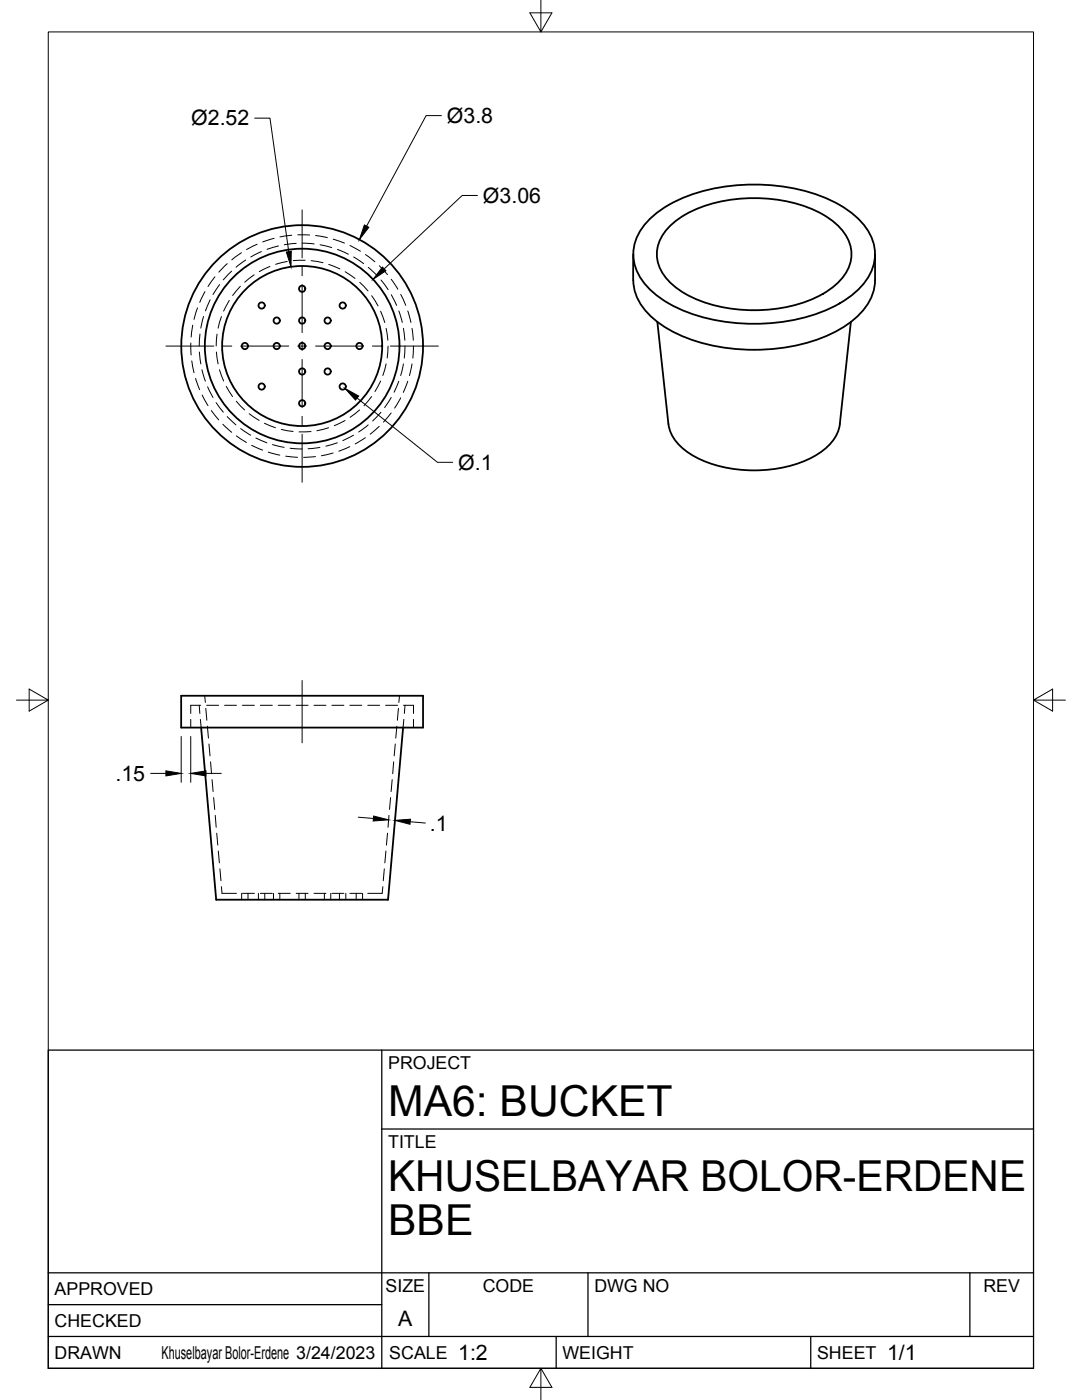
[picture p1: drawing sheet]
<svg xmlns="http://www.w3.org/2000/svg" width="216mm" height="279mm" viewBox="0 0 216 279" stroke-linecap="round" stroke-linejoin="round" font-family="sans-serif">
<!-- layer: Hidden -->
<g fill="none" stroke="#000" stroke-width=".2">
<path d="M40.9 58.2l-1 2.1M41.9 59.8l-.9 2.2M42.9 55.2l-1.4 2M43.8 56.8l-1.3 2M45.3 52.6l-1.6 1.7M45.7 60l-1.1 2.1M46.2 54.1l-1.6 1.8M48 57.2l-1.6 1.8M48.2 50.4l-2 1.5M49 51.9l-1.9 1.4M50.7 54.8l-1.9 1.5M51.3 48.7l-2.1 1.1"/>
<path d="M52.2 50.2l-2.2 1.1M53.9 53.2l-2.2 1M54.7 47.6l-2.3 .7M55.6 49.1l-2.3 .7M57.3 52.2l-2.3 .5M58.2 46.9l-2.3 .4M59.1 48.6l-2.4 .3M59.4 46.9h2.4M60.3 48.5l2.4 .2M60.9 51.9l-2.4 .1M62.1 52l2.4 .4M63 47l2.3 .4"/>
<path d="M63.9 48.9l2.3 .5M65.6 52.8l2.2 .9M66.5 47.7l2.2 .8M67.3 49.8l2.2 .9M68.9 54.2l1.9 1.4M69.8 49l2.1 1.1M70.6 51.3l2 1.3M71.8 56.3l1.6 1.8M72.9 50.8l1.9 1.4M73.5 53.4l1.7 1.6M74.2 59l1.2 2M75.7 53l1.6 1.8"/>
<path d="M76 55.9l1.4 1.9M78.1 55.7l1.3 2M78.1 58.8l1 2.2M80 58.8l1 2.1M38.1 68.5v2.3M38.3 72l.4 2.4M38.5 64.9l-.4 2.4M39 75.5l.8 2.3M39.4 61.4l-.7 2.3M39.8 70.3l.3 2.3M39.9 66.7l-.1 2.3M40.3 73.8l.7 2.3"/>
<path d="M40.3 78.8l1.2 2.1M40.6 63.2l-.5 2.3M41.4 77.2l1.1 2.1M43.2 70.3l.3 2.3M43.3 66.7l-.2 2.3M43.8 73.8l.8 2.2M44.2 63.2l-.7 2.3M45.1 77.1l1.3 2M74.1 79.1l-1.5 1.9M75.9 76.1l-1.1 2M75.9 62.1l.9 2.3M77 72.6l-.6 2.3"/>
<path d="M77 65.5l.4 2.4M77.4 69.1l-.1 2.4M78.1 79.3l-1.3 2M79.6 76.1l-1 2.2M79.6 62.1l.7 2.2M79.9 79.4l-1.2 2M80.5 72.6l-.6 2.4M80.5 65.5l.3 2.4M80.8 69.1l-.1 2.4M81.4 76.1l-.9 2.2M81.4 62.1l.6 2.2M82.2 72.6l-.5 2.4"/>
<path d="M82.2 65.5l.3 2.4M82.5 69.1l-.1 2.4M42.2 81.9l1.4 1.9M43.1 80.3l1.5 2M44.5 84.7l1.7 1.6M45.3 83.1l1.8 1.7M47.1 80.1l1.7 1.7M47.2 87l2 1.3M48 85.5l2 1.3M49.7 82.6l2 1.3M50.2 88.9l2.2 .9M51.1 87.4l2.2 1"/>
<path d="M52.8 84.5l2.2 .9M53.5 90.2l2.3 .6M54.4 88.7l2.3 .6M56.1 85.7l2.4 .4M57 91l2.4 .3M57.9 89.5l2.4 .1M62.1 86.1l-2.4 .1M62.9 91.1l-2.3 .2M63.8 89.3l-2.3 .3M65.6 85.4l-2.4 .6M66.5 90.4l-2.4 .6M67.3 88.4l-2.3 .6"/>
<path d="M68.9 83.9l-2.2 1.1M69.8 89.1l-2.2 .9M70.5 86.8l-2.1 1.1M71.8 81.8l-1.9 1.5M72.9 87.4l-2 1.2M73.5 84.8l-1.9 1.4M75.7 85.1l-1.8 1.6M76 82.3l-1.6 1.7M78 82.4l-1.5 1.8M40.9 138.9l.1 1.3M79.7 138.9l-.1 1.3M38.1 143.6v1.6"/>
<path d="M39.8 140.8l.1 1.6M40 143.6l.1 1.6M40 140.8h-1.9v1.6M41.1 141.4l.2 2.3M41.2 140.8h2.4M41.4 144.9l.2 2.4M41.7 148.5l.2 2.4M42 152l.2 2.4M42.3 155.6l.2 2.4M42.6 159.2l.2 2.3M44.8 140.8h2.4M48.4 140.8h2.4"/>
<path d="M51.9 140.8h2.4M55.5 140.8h2.4M59.1 140.8h2.4M62.7 140.8h2.3M66.2 140.8h2.4M69.8 140.8h2.4M73.4 140.8h2.4M76.9 140.8h2.4M77.9 159.2l-.2 2.3M78.3 155.6l-.3 2.4M78.5 152l-.1 2.4M78.9 148.5l-.2 2.4"/>
<path d="M79.2 144.9l-.2 2.4M79.5 141.4l-.2 2.3M80.5 140.8h2v1.6M80.6 143.6l-.2 1.6M80.8 140.8l-.1 1.6M82.5 143.6v1.6M42.9 162.7l.2 2.4M43.2 166.3l.3 2.4M43.6 169.8l.2 2.4M43.9 173.4l.2 2.4M44.2 177l.1 1.3h2.9M48.2 178.3v1.3"/>
<path d="M48.4 178.3h2.4M49.5 178.3v1.3M51.6 178.3v1.3M51.9 178.3h2.4M52.8 178.3v1.3M54.6 178.3v1.3M55.5 178.3h2.4M55.8 178.3v1.3M59.1 178.3h2.4M59.6 178.3v1.3M60.9 178.3v1.3M62.7 178.3h2.3"/>
<path d="M64.7 178.3v1.3M66 178.3v1.3M66.2 178.3h2.4M67.7 178.3v1.3M69 178.3v1.3M69.8 178.3h2.4M71.1 178.3v1.3M72.3 178.3v1.3M76.4 177l-.1 1.3h-2.9M76.7 173.4l-.2 2.4M77 169.8l-.2 2.4M77.3 166.3l-.2 2.4"/>
<path d="M77.6 162.7l-.2 2.4"/>
</g>
<!-- layer: Visible -->
<g fill="none" stroke="#000" stroke-width=".36">
<path d="M126.3 50.7l.1 5.2a11.2 11.2 0 0 0 5.6 9 34.1 34.1 0 0 0 20.7 4.9 30.8 30.8 0 0 0 17.5-5.9 10.7 10.7 0 0 0 4.4-8v-5.2M129.3 44.1a25.8 25.8 0 0 1 14.4-6.7 38.5 38.5 0 0 1 22.3 2.7 15.8 15.8 0 0 1 8 7.5 9 9 0 0 1-2.4 9.8 25.8 25.8 0 0 1-14.4 6.7 38.5 38.5 0 0 1-22.2-2.7 15.8 15.8 0 0 1-8-7.6 9 9 0 0 1 2.3-9.7zM134.1 44.7a24.9 24.9 0 0 1 15.5-5.1 27.2 27.2 0 0 1 16 4.1 8.8 8.8 0 0 1 4.3 7.6 9.1 9.1 0 0 1-4.3 6.4 27.7 27.7 0 0 1-17.7 4.1 24.3 24.3 0 0 1-13.8-5 7.4 7.4 0 0 1-1.8-10zM131.2 64.3l2.2 20.3a8.6 8.6 0 0 0 4.7 6.3 26.7 26.7 0 0 0 24.7 0 9 9 0 0 0 4.8-6.3l2.2-20.3M36.2 138.9h48.2v6.3h-48.2zM40.1 145.2l3 34.4h34.3l3-34.4"/>
<circle cx="60.3" cy="57.6" r=".62"/>
<circle cx="48.9" cy="69.1" r=".62"/>
<circle cx="52.2" cy="77.1" r=".62"/>
<circle cx="52.2" cy="61" r=".62"/>
<circle cx="55.2" cy="64" r=".62"/>
<circle cx="55.2" cy="69.1" r=".62"/>
<circle cx="60.3" cy="69.1" r="24.1"/>
<circle cx="60.3" cy="69.1" r="19.4"/>
<circle cx="60.3" cy="69.1" r="16"/>
<circle cx="60.3" cy="74.1" r=".62"/>
<circle cx="60.3" cy="69.1" r=".62"/>
<circle cx="60.3" cy="64" r=".62"/>
<circle cx="65.4" cy="69.1" r=".62"/>
<circle cx="65.4" cy="74.1" r=".62"/>
<circle cx="65.4" cy="64" r=".62"/>
<circle cx="68.4" cy="61" r=".62"/>
<circle cx="68.4" cy="77.1" r=".62"/>
<circle cx="71.7" cy="69.1" r=".62"/>
<circle cx="60.3" cy="80.5" r=".62"/>
</g>
<!-- layer: Border -->
<path d="M9.6 6.4h196.6v266.7h-196.6zM107.9 0v6.4l-2.2-3.8h4.4l-2.2 3.8M3.3 139.7h6.3l-3.8-2.2v4.4l3.8-2.2M206.2 139.7l3.8 2.2v-4.4l-3.8 2.2h6.4M107.9 273.1l2.2 3.8h-4.4l2.2-3.8v6.3" fill="none" stroke="#000" stroke-width=".2"/>
<!-- layer: Titleblock -->
<path d="M9.6 209.6h196.6v63.5h-196.6zM76.2 209.6v63.5M76.2 225.3h130M9.6 254h196.6M85.6 254v12.7M117.3 254v12.7M193.5 254v12.7M9.6 266.7h196.6M9.6 260.4h66.6M111 266.7v6.4M161.8 266.7v6.4" fill="none" stroke="#000" stroke-width=".25"/>
<!-- layer: FD_Dimensions -->
<path d="M50.8 23.6h3.1l3.7 26.6M88.1 23.1h-3.1l-11.8 22M95.3 39h-3.1l-15.5 14.7M71.2 79.4l16.1 12.9h3M30.1 154.3h3M36.2 147v9.1M38.1 147v9.1M41.1 154.3h3.1M71.5 163.1l3 .2M81.9 164l3 .3" fill="none" stroke="#000" stroke-width=".2"/>
<path d="M57.1 50.3l1-.2v3.1zM72.7 44.9l.9 .5-1.9 2.4zM76.3 53.3l.7 .7-2.6 1.8zM68.9 77.5l2.7 1.5-.7 .8zM33.1 153.8l3.1 .5-3.1 .6zM38.1 154.3l3-.5v1.1zM74.5 162.9l3.1 .7-3.1 .3zM78.8 163.7l3.1-.2-.1 1z" fill="#000" stroke="#000" stroke-width=".2"/>
<!-- layer: Smart Centers -->
<g fill="none" stroke="#000" stroke-width=".2">
<path d="M60.3 41.9v9.6M60.3 53.2v1.8M60.3 56.8v9.6M33.1 69.1h9.6M44.5 69.1h1.7M48 69.1h9.6M59.4 69.1h1.8M60.3 68.2v1.8M60.3 71.7v9.6M63 69.1h9.5M74.3 69.1h1.8M77.9 69.1h9.6"/>
<path d="M60.3 83.1v1.8M60.3 86.7v9.5M60.3 135.8v12.5"/>
</g>
<g font-size="8.5">
<text x="77.4" y="222.8">MA6: BUCKET</text>
<text x="77.4" y="237.8">KHUSELBAYAR BOLOR-ERDENE</text>
<text x="77.4" y="246.4">BBE</text>
</g>
<g font-size="4.3">
<text x="38.2" y="25">Ø2.52</text>
<text x="89.2" y="24.5">Ø3.8</text>
<text x="96.4" y="40.5">Ø3.06</text>
<text x="91.4" y="93.7">Ø.1</text>
<text x="23.1" y="155.9">.15</text>
<text x="85.8" y="165.8">.1</text>
<text x="79.5" y="264.5">A</text>
<text x="91.4" y="271.4">1:2</text>
<text x="177" y="271.4">1/1</text>
</g>
<g font-size="3.5">
<text x="77.4" y="213.4">PROJECT</text>
<text x="77.4" y="229.1">TITLE</text>
<text x="76.9" y="257.8">SIZE</text>
<text x="96.3" y="257.8">CODE</text>
<text x="118.6" y="257.8">DWG NO</text>
<text x="196.2" y="257.8">REV</text>
<text x="10.9" y="258.5">APPROVED</text>
<text x="10.9" y="264.8">CHECKED</text>
<text x="10.9" y="271.2">DRAWN</text>
<text x="32.2" y="271.2">Khuselbayar Bolor-Erdene 3/24/2023</text>
<text x="77.7" y="271.2">SCALE</text>
<text x="112.2" y="271.2">WEIGHT</text>
<text x="163" y="271.2">SHEET</text>
</g>
</svg>
